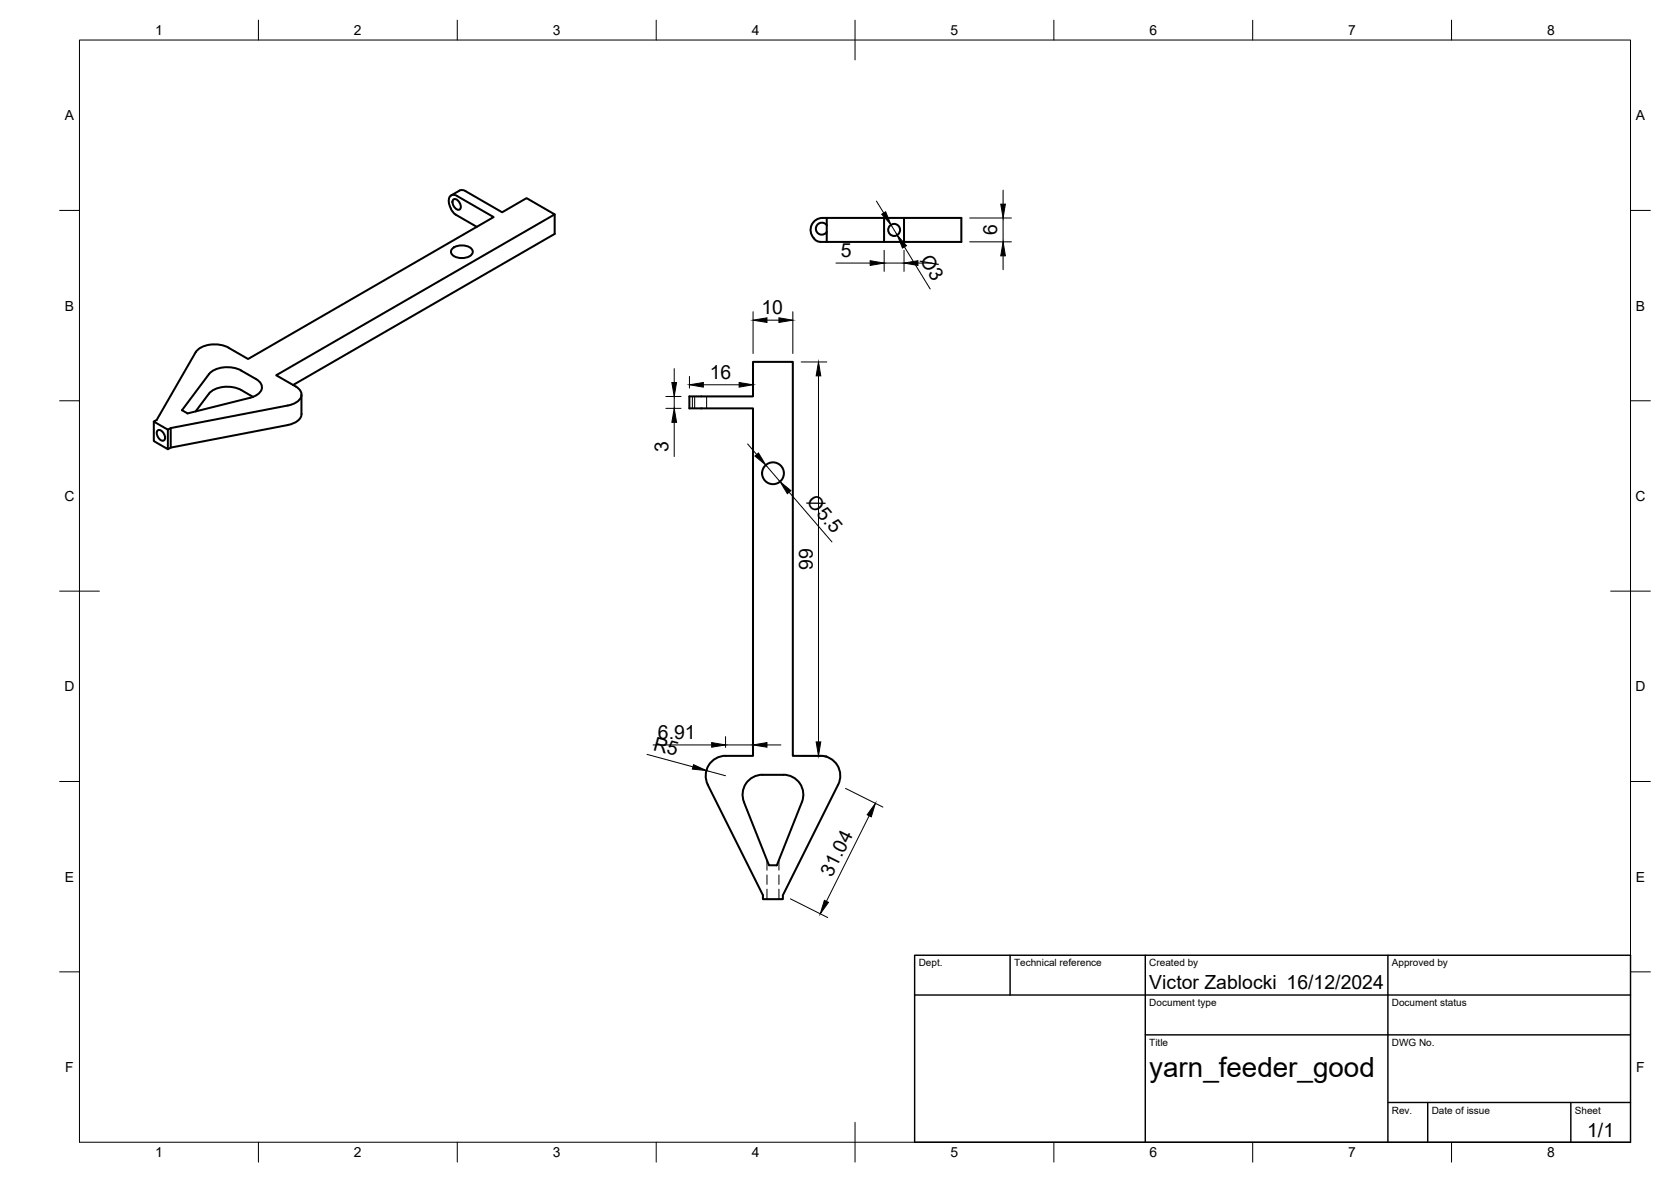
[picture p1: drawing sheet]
<svg xmlns="http://www.w3.org/2000/svg" width="420mm" height="297mm" viewBox="0 0 420 297" stroke-linecap="round" stroke-linejoin="round" font-family="sans-serif">
<!-- layer: Visible -->
<g fill="none" stroke="#000" stroke-width=".51">
<path d="M113.4 52.4l.9 1.3 5.6 3.3M113.4 49.1l2.2-1.2a1.48 1.48 0 0 1 1.5 .1l9.2 5.3 6.1-3.5 7.1 4.1-70.1 40.4 5 2.8a2.17 2.17 0 0 1 1.4 2.1 2.17 2.17 0 0 1-1.5 2.1l-1.9 .6M114 50.2a1.29 1.29 0 0 1 1.7 .9 .9 .9 0 0 1 .2 1 .9 .9 0 0 1-.7 .6 1.95 1.95 0 0 1-1.2-2.5zM114.9 49.3l9.2 5.3-61.7 35.6-4.9-2.8a7.3 7.3 0 0 0-8 .7l-10.1 17.4-.7 .4 3.5 2.1 .7-.4 29.5-5.7M114.9 49.2a1.36 1.36 0 0 0-1.6 0 1.36 1.36 0 0 0-.4 1.7l.5 1.5M139.5 53.9v4.9l-65.8 38M207.9 54.8v6M207.9 56.6a1.5 1.5 0 0 0-2.2-.3 1.5 1.5 0 0 0-.1 2.3 1.5 1.5 0 0 0 2.3-.3M222.3 54.8h19.4v6h-14.4M227.3 54.8v6h-5v-6h-14.1a3.4 3.4 0 0 0-4.4 3.4 2.82 2.82 0 0 0 2.5 2.6h16M113.7 62.5a3.7 3.7 0 0 1 5.1 .4 1.66 1.66 0 0 1-1.8 1.9l-1.2 .1a2.32 2.32 0 0 1-2.4-1.6zM60.7 93.1a7.2 7.2 0 0 0-8.2 .9l-6.7 9.1 1.4 .8 16.4-4.2a2.79 2.79 0 0 0 2.2-2.8 2.77 2.77 0 0 0-1.4-1.6l-3.7-2.2"/>
<path d="M63.6 99.7l-2.9-1.7a7.2 7.2 0 0 0-8.2 .9l-3.3 4.5M75.8 99.2v4.9a3.1 3.1 0 0 1-2.6 2.5l-.8 .2M38.7 105.9v4.9l3.5 2.1v-4.9M39.6 108.2a1.29 1.29 0 0 1 1.7 1 .9 .9 0 0 1 .3 .9 .9 .9 0 0 1-.8 .7 1.95 1.95 0 0 1-1.2-2.6zM42.9 107.6v4.9M72.4 106.8l-29.5 5.7-.7 .4M191.7 194.7h5.3M191.7 194.7a5 5 0 0 0-4.7 6.9l6.4 15.9h1.9l6.3-15.9a5 5 0 0 0-4.6-6.9M206.3 190h-7v-99.1h-10v8.7h-16v3h16v87.4l-6.9-.1a5 5 0 0 0-4.5 7.3l13.9 27.8v1h5v-1l13.9-27.8M206.3 189.9a5 5 0 0 1 4.5 7.3"/>
<circle cx="224.8" cy="57.8" r="1.5"/>
<circle cx="194.4" cy="118.9" r="2.74"/>
</g>
<!-- layer: Hidden -->
<path d="M174.1 99.6v3M174.7 99.6v3M177.7 99.6v3M192.8 216.2v2.5M192.8 219.9v2.4M195.9 216.2v2.5M195.9 219.9v2.4M192.8 223.4v2.6M195.9 223.4v2.6" fill="none" stroke="#000" stroke-width=".25"/>
<!-- layer: BORDER -->
<g fill="none" stroke="#000" stroke-width=".25">
<path d="M20 10.1h390v276.9h-390zM65 5.1v5M115 5.1v5M165 5.1v5M215 5.1v10M265 5.1v5M315 5.1v5M365 5.1v5M15 52.9h5M410 52.9h5M15 100.7h5M410 100.7h5"/>
<path d="M15 148.6h10M405 148.6h10M15 196.4h5M410 196.4h5M15 244.2h5M410 244.2h5M65 287v5M115 287v5M165 287v5M215 282.1v9.9M265 287v5M315 287v5"/>
<path d="M365 287v5"/>
</g>
<!-- layer: TITLEBLOCK -->
<path d="M230 240.1h180v46.9h-180zM230 250h180M254 240.1v9.9M288 240.1v46.9M349 240.1v46.9M288 260.1h122M349 277.1h61M359 277.1v9.9M395 277.1v9.9" fill="none" stroke="#000" stroke-width=".36"/>
<!-- layer: FD_Dimensions -->
<g fill="none" stroke="#000" stroke-width=".25">
<path d="M220.4 50.5l1.8 3M224 56.5l1.6 2.6M243.8 54.8h10.5M252.2 47.8v3.5M252.2 54.8v6M189.4 78.3v10.5M199.3 78.3v10.5M210.2 66.1h8.6M222.3 62.9v5.3M222.3 66.1h5M227.3 62.9v5.3M227.4 62l6.5 10.6"/>
<path d="M230.8 66.1h3.5M243.8 60.8h10.5M252.2 64.3v3.5M167.4 99.6h3.8M169.5 92.6v3.5M169.5 99.6v3M173.4 94.6v2.9M176.8 96.7h9M189.4 94.6v2.9M192.8 80.5h3.1M201.4 91h6.5M205.8 94.5v91.9"/>
<path d="M167.4 102.6h3.8M169.5 106.1v8.6M188 111.6l2.3 2.6M192.6 116.9l3.5 4.1M198.4 123.7l10.8 12.5M162.7 189.6l11.5 3.1M164.2 187.2h14.7M177.6 193.6l4.8 1.4M182.4 185.1v2.7M182.4 187.2h7M189.4 185.1v2.7M192.8 187.2h3.5"/>
<path d="M201.4 190h6.5M212.6 198.1l9.4 4.7M218.5 205l-10.7 21.5M198.7 225.9l9.4 4.7"/>
</g>
<g fill="#000" stroke="#000" stroke-width=".25">
<path d="M221.7 53.8l1-.6 1.3 3.3zM251.6 51.3h1.2l-.6 3.5zM189.4 80.5l3.4-.6v1.1zM195.9 79.9l3.4 .6-3.4 .5zM218.8 65.5l3.5 .6-3.5 .6zM225.6 59.1l2.3 2.7-1 .5zM227.3 66.1l3.5-.6v1.2zM252.2 60.8l.6 3.5h-1.2zM168.9 96.1h1.2l-.6 3.5zM173.4 96.7l3.4-.6v1.2zM185.8 96.1l3.6 .6-3.6 .6zM205.8 91l.6 3.5h-1.2z"/>
<path d="M169.5 102.6l.6 3.5h-1.2zM189.8 114.6l.9-.8 1.9 3.1zM196.1 121l2.8 2.3-.9 .8zM174.4 192.2l3.2 1.4-3.5-.3zM178.9 186.6l3.5 .6-3.5 .6zM189.4 187.2l3.4-.6v1.2zM205.2 186.4h1.2l-.6 3.6zM220.1 201.9l-1 3.4-1.1-.5zM207.3 226.3l1 .5-2.1 2.8z"/>
</g>
<text font-size="7" x="289" y="270.6">yarn_feeder_good</text>
<g font-size="4.9">
<text x="250.8" y="59.1" transform="rotate(-90 250.8 59.1)">6</text>
<text x="211.4" y="64.7">5</text>
<text x="231.2" y="65.2" transform="rotate(58 231.2 65.2)">Ø3</text>
<text x="191.5" y="79">10</text>
<text x="178.5" y="95.2">16</text>
<text x="168.1" y="113.5" transform="rotate(-90 168.1 113.5)">3</text>
<text x="202.6" y="126.2" transform="rotate(49 202.6 126.2)">Ø5.5</text>
<text x="204.3" y="143.2" transform="rotate(-90 204.3 143.2)">99</text>
<text x="165.4" y="185.7">6.91</text>
<text x="164" y="188.4" transform="rotate(15 164 188.4)">R5</text>
<text x="209.1" y="220.6" transform="rotate(-63 209.1 220.6)">31.04</text>
<text x="289" y="248.5">Victor Zablocki 16/12/2024</text>
<text x="399.1" y="285.7">1/1</text>
</g>
<g font-size="3.5">
<text x="39" y="8.8">1</text>
<text x="89" y="8.8">2</text>
<text x="139" y="8.8">3</text>
<text x="189" y="8.8">4</text>
<text x="239" y="8.8">5</text>
<text x="289" y="8.8">6</text>
<text x="339" y="8.8">7</text>
<text x="389" y="8.8">8</text>
<text x="16.3" y="30.2">A</text>
<text x="411.3" y="30.2">A</text>
<text x="16.3" y="78">B</text>
<text x="411.3" y="78">B</text>
<text x="16.2" y="125.9">C</text>
<text x="411.2" y="125.9">C</text>
<text x="16.2" y="173.7">D</text>
<text x="411.2" y="173.7">D</text>
<text x="16.3" y="221.6">E</text>
<text x="411.3" y="221.6">E</text>
<text x="16.4" y="269.4">F</text>
<text x="411.4" y="269.4">F</text>
<text x="39" y="290.8">1</text>
<text x="89" y="290.8">2</text>
<text x="139" y="290.8">3</text>
<text x="189" y="290.8">4</text>
<text x="239" y="290.8">5</text>
<text x="289" y="290.8">6</text>
<text x="339" y="290.8">7</text>
<text x="389" y="290.8">8</text>
</g>
<g font-size="2.5">
<text x="231" y="242.9">Dept.</text>
<text x="255" y="242.9">Technical reference</text>
<text x="289" y="242.9">Created by</text>
<text x="350" y="242.9">Approved by</text>
<text x="289" y="252.8">Document type</text>
<text x="350" y="252.8">Document status</text>
<text x="289" y="262.9">Title</text>
<text x="350" y="262.9">DWG No.</text>
<text x="350" y="279.9">Rev.</text>
<text x="360" y="279.9">Date of issue</text>
<text x="396" y="279.9">Sheet</text>
</g>
</svg>
